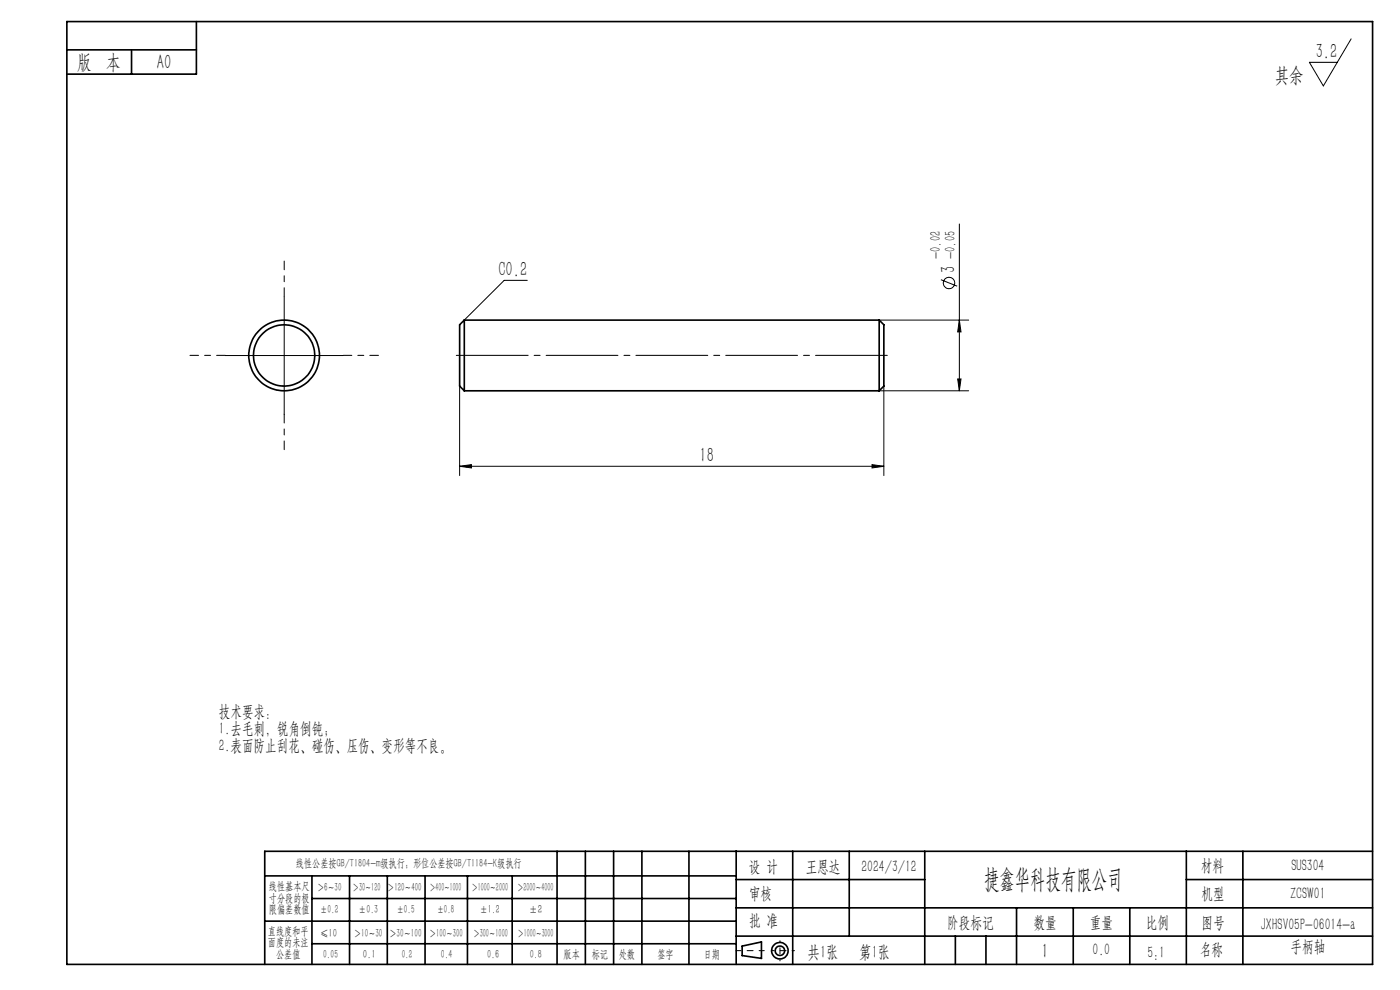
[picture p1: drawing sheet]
<svg xmlns="http://www.w3.org/2000/svg" width="297mm" height="210mm" viewBox="0 0 297 210" stroke-linecap="round" stroke-linejoin="round" font-family="sans-serif">
<g fill="none" stroke="#000" stroke-width=".21">
<path d="M286.6 8.2l-5.9 10-2.9-5h5.9M111.9 59.5h-4.9l-8.5 8.4M199.6 59.3l3.5 1.4M203.5 47.5v35.4M47.8 75.4h25M60.3 62.9v25M186.5 67.9h19M203.5 67.9l.4 2.5h-.7zM97.5 98.9l2.5-.3v.7zM97.5 81.9v19M97.5 98.9h90M185 98.6l2.5 .3-2.5 .4z"/>
<path d="M186.5 82.9h19M187.5 81.9v19M203.2 80.4h.7l-.4 2.5z"/>
<circle cx="201.3" cy="60" r="1.22"/>
</g>
<g fill="none" stroke="#000" stroke-width=".35">
<path d="M14.2 10.6h27.5M14.2 4.6h277v200h-277zM27.9 10.6v5.1M41.7 4.6v11.1h-27.5M98.5 67.9l-1 1v13l1 1M98.5 67.9v15M98.5 67.9h88M186.5 67.9v15M186.5 67.9l1 1v13l-1 1M98.5 82.9h88M56.2 195.4h100M56.2 185.8h100"/>
<path d="M66.2 185.8v18.8M66.2 190.6h90M74.2 185.8v18.8M82.2 185.8v18.8M90.2 185.8v18.8M99.2 185.8v18.8M108.7 185.8v18.8M118.2 180.6v24M124.2 180.6v24M130.2 180.6v24M136.2 180.6v24M146.2 180.6v24"/>
<path d="M156.2 186.6h40M156.2 198.6h135M156.2 180.6v24M156.2 192.6h135M168.2 180.6v24M180.2 180.6v18M196.2 180.6v24M202.7 198.6v6M209.2 198.6v6M215.7 192.6v12M227.7 192.6v12M239.7 192.6v12"/>
<path d="M251.7 186.6h39.5M251.7 180.6v24M263.7 180.6v24M291.2 180.6h-235v24M66.2 200.2h90M157.4 200.7l4.1-.9v3.5l-4.1-.6z"/>
<circle cx="60.3" cy="75.4" r="7.5"/>
<circle cx="60.3" cy="75.4" r="6.5"/>
<circle cx="165.5" cy="201.7" r="1.74"/>
<circle cx="165.5" cy="201.7" r="1"/>
</g>
<path d="M47.8 75.4h-7.5M60.3 62.9v-7.5M72.8 75.4h7.5M60.3 87.9v7.5" fill="none" stroke="#000" stroke-width=".21" stroke-dasharray="15.2 1.3 1.3 1.3" stroke-dashoffset="13.4"/>
<path d="M96.5 75.4h92" fill="none" stroke="#000" stroke-width=".21" stroke-dasharray="15.2 1.3 1.3 1.3" stroke-dashoffset="-.3"/>
<path d="M162.1 201.7h-6" fill="none" stroke="#000" stroke-width=".21" stroke-dasharray="15.2 1.3 1.3 1.3" stroke-dashoffset="14.1"/>
<path d="M168.5 201.7h-4.8" fill="none" stroke="#000" stroke-width=".21" stroke-dasharray="15.2 1.3 1.3 1.3" stroke-dashoffset="14.7"/>
<path d="M165.5 199.6v4.2" fill="none" stroke="#000" stroke-width=".21" stroke-dasharray="15.2 1.3 1.3 1.3" stroke-dashoffset="15"/>
<g fill="#000">
<path d="M97.5 98.9l2.5-.3v.7zM185 98.6l2.5 .3-2.5 .4z"/>
<path d="M203.2 80.4h.7l-.4 2.5zM203.5 67.9l.4 2.5h-.7z"/>
</g>
<text font-size="5.6" x="208.8" y="188.3">捷鑫华科技有限公司</text>
<g font-size="4.4">
<text x="16.4" y="14.6">版 本</text>
<text x="33.3" y="14.6">A0</text>
<text x="270.5" y="17.3">其余</text>
<text x="279.1" y="12.3">3.2</text>
<text x="105.7" y="58.6">C0.2</text>
<text x="202.7" y="58" transform="rotate(-90 202.7 58)">3</text>
<text x="148.4" y="98">18</text>
<text x="221" y="203.2">1</text>
</g>
<g font-size="3.8">
<text x="171.3" y="203.2">共1张</text>
<text x="182.3" y="203.2">第1张</text>
</g>
<g font-size="3.5">
<text x="46.4" y="152.2">技术要求：</text>
<text x="46.4" y="155.7">1.去毛刺，锐角倒钝；</text>
<text x="46.4" y="159.2">2.表面防止刮花、碰伤、压伤、变形等不良。</text>
<text x="158.9" y="184.9">设 计</text>
<text x="170.9" y="184.9">王恩达</text>
<text x="182.7" y="184.9">2024/3/12</text>
<text x="254.7" y="184.7">材料</text>
<text x="274" y="184.7">SUS304</text>
<text x="158.9" y="190.8">审核</text>
<text x="254.9" y="190.7">机型</text>
<text x="273.8" y="190.8">ZCSW01</text>
<text x="158.9" y="196.5">批 准</text>
<text x="200.9" y="196.9">阶段标记</text>
<text x="219.3" y="196.9">数量</text>
<text x="231.2" y="196.9">重量</text>
<text x="243.1" y="196.9">比例</text>
<text x="254.9" y="196.9">图号</text>
<text x="267.4" y="197.3">JXHSV05P-06014-a</text>
<text x="231.8" y="202.5">0.0</text>
<text x="243.4" y="203.2">5:1</text>
<text x="254.5" y="202.5">名称</text>
<text x="273.8" y="201.8">手柄轴</text>
</g>
<g font-size="3.1">
<text x="199.5" y="54.9" transform="rotate(-90 199.5 54.9)">-0.02</text>
<text x="202.6" y="54.9" transform="rotate(-90 202.6 54.9)">-0.05</text>
</g>
<g font-size="2.5">
<text x="62.8" y="184">线性公差按GB/T1804-m级执行；形位公差按GB/T1184-K级执行</text>
<text x="57.1" y="188.8">线性基本尺</text>
<text x="57.1" y="191.3">寸分段的极</text>
<text x="67.3" y="189.1">＞6～30</text>
<text x="74.9" y="189.1">＞30～120</text>
<text x="82.2" y="188.9">＞120～400</text>
<text x="91.2" y="188.9">＞400～1000</text>
<text x="100.1" y="189.1">＞1000～2000</text>
<text x="109.8" y="189.1">＞2000～4000</text>
<text x="57.1" y="193.8">限偏差数值</text>
<text x="67.9" y="193.8">±0.2</text>
<text x="76.1" y="193.8">±0.3</text>
<text x="84.2" y="193.8">±0.5</text>
<text x="92.7" y="193.8">±0.8</text>
<text x="101.8" y="193.8">±1.2</text>
<text x="112.2" y="193.8">±2</text>
<text x="56.8" y="198.3">直线度和平</text>
<text x="56.8" y="200.7">面度的未注</text>
<text x="58.6" y="203.2">公差值</text>
<text x="67.9" y="198.7">≤10</text>
<text x="68.6" y="203.2">0.05</text>
<text x="75.2" y="198.7">＞10～30</text>
<text x="77" y="203.2">0.1</text>
<text x="82.6" y="198.7">＞30～100</text>
<text x="85.2" y="203.2">0.2</text>
<text x="91.1" y="198.7">＞100～300</text>
<text x="93.5" y="203.2">0.4</text>
<text x="100.4" y="198.7">＞300～1000</text>
<text x="103.3" y="203.2">0.6</text>
<text x="109.8" y="198.7">＞1000～3000</text>
<text x="112.4" y="203.2">0.8</text>
<text x="119.6" y="203.2">版本</text>
<text x="125.5" y="203.2">标记</text>
<text x="131.3" y="203.2">处数</text>
<text x="139.5" y="203.2">签字</text>
<text x="149.3" y="203.2">日期</text>
</g>
</svg>
